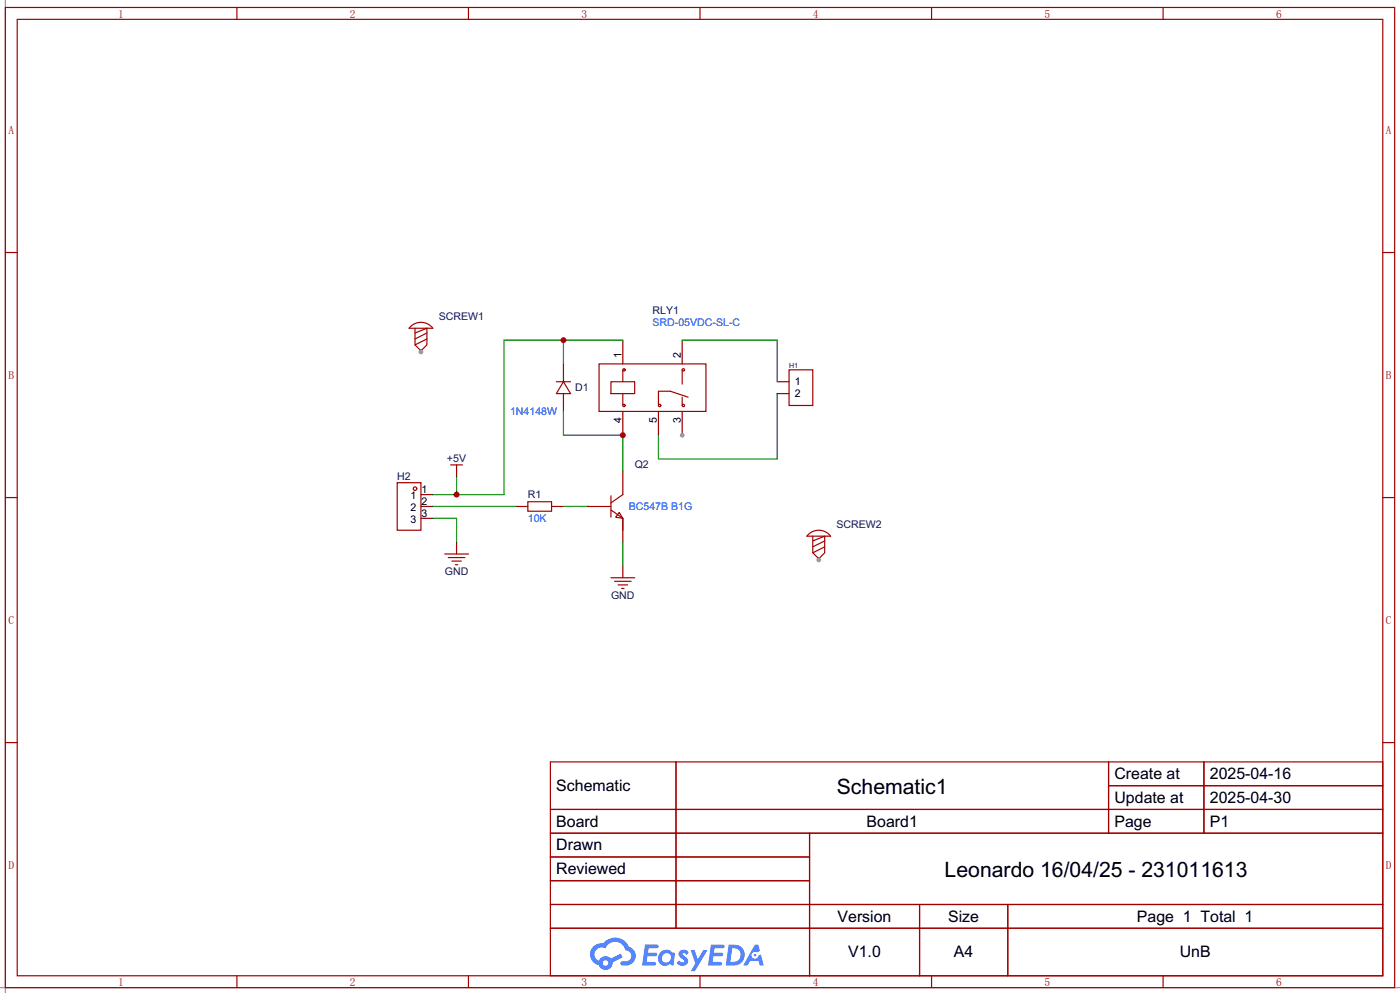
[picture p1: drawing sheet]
<svg xmlns="http://www.w3.org/2000/svg" width="299mm" height="212mm" viewBox="0 0 299 212" stroke-linecap="round" stroke-linejoin="round" font-family="sans-serif">
<path d="M1.1 0v212.3M0 211.1h299.5" fill="none" stroke="#999" stroke-width=".25"/>
<g fill="none" stroke="#a10000" stroke-width=".25">
<path d="M1.1 1.6h297.2v209.5h-297.2zM3.7 4.1h292.1v204.5h-292.1zM50.7 1.6v2.5M100.2 1.6v2.5M149.7 1.6v2.5M199.3 1.6v2.5M248.8 1.6v2.5M1.1 54h2.6M295.8 54h2.5M1.1 106.4h2.6M295.8 106.4h2.5M1.1 158.8h2.6"/>
<path d="M295.8 158.8h2.5M117.7 162.9h178.1v45.7h-178.1zM117.7 173h178.1M117.7 178.1h178.1M144.6 162.9v35.5M173.2 178.1v30.5M237.1 162.9v15.2M237.1 168h58.7M257.5 162.9v15.2M117.7 183.2h55.5M117.7 193.4h178.1M117.7 188.3h55.5"/>
<path d="M117.7 198.4h178.1M196.7 193.4v15.2M215.6 193.4v15.2M50.7 208.6v2.5M100.2 208.6v2.5M149.7 208.6v2.5M199.3 208.6v2.5M248.8 208.6v2.5"/>
</g>
<g fill="#5487ff">
<path d="M145.5 203.3a1.3 1.3 0 0 1 1.8 .3l-.4 .6a.54 .54 0 0 0-.9-.2l.1 .2a1.28 1.28 0 0 1 .8 2 1.53 1.53 0 0 1-2.2-.3l.5-.6 .8 .4a.31 .31 0 0 0 .4-.2 .31 .31 0 0 0-.3-.4 1.12 1.12 0 0 1-.6-1.8z"/>
<path d="M147.7 203.1h.9l.7 2 1.1-2h.9l-2.7 4.5h-.9l1-1.6z"/>
<path d="M138 201.9h1.6a1.31 1.31 0 0 1 1.2 .2 .4 .4 0 0 1-.3 .6h-1.8l-.1 1h1.6a.4 .4 0 0 1 .4 .4 .4 .4 0 0 1-.4 .4h-1.7l-.2 1.1h1.4a.46 .46 0 0 1 .5 .1 .46 .46 0 0 1 .1 .5l-.3 .2h-2.7z"/>
<path d="M152.1 201.9h1.6a1.32 1.32 0 0 1 1.3 .2 .39 .39 0 0 1-.4 .6h-1.7l-.2 1h1.7a.4 .4 0 0 1 .3 .4 .4 .4 0 0 1-.4 .4l-1.7-.1-.2 1.2h1.4a.46 .46 0 0 1 .5 .1 .46 .46 0 0 1 .1 .5l-.3 .2h-2.7z"/>
<path d="M161.5 201.9h.7l.4 1.4-.7 .3a.75 .75 0 0 0-1.1 .3 .75 .75 0 0 0 .5 1.1 .75 .75 0 0 0 .9-.7l.6-.3 .6 2.4h-.9l-.2-.9h-1.9l-.5 .9h-.9z"/>
<path d="M155.9 201.9l-.7 4.5h1.5a2.27 2.27 0 0 0 2.6-2.3 2.27 2.27 0 0 0-2.7-2.2zM156.6 202.7a1.5 1.5 0 0 1 1.8 1.6 1.5 1.5 0 0 1-1.9 1.3h-.3z"/>
<path d="M141.3 203.6a1.6 1.6 0 0 0-.3 2.3 1.6 1.6 0 0 0 2.3 .2l.8 .3 .3-2.5-.2-.2-.4-.1a1.58 1.58 0 0 0-2.5 0zM141.9 204.1a.98 .98 0 0 1 1.6 .4 .98 .98 0 0 1-1.1 1.3 .94 .94 0 0 1-.8-.7 .94 .94 0 0 1 .3-1z"/>
<path d="M126.9 202.3a2.37 2.37 0 0 0 1.2 4.1 1.54 1.54 0 0 0 1.7 .9 1.54 1.54 0 0 0 1.3-1.6l2.1-1-.5-.8-2 1a1.57 1.57 0 0 0-2.6 .5 1.5 1.5 0 0 1-.8-2.1 1.5 1.5 0 0 1 2.2-.5 2.23 2.23 0 0 1 2.3-1.4 2.23 2.23 0 0 1 2 1.8 1.16 1.16 0 0 1 1.2 1.1 1.16 1.16 0 0 1-1 1.2h-.7a.47 .47 0 0 0-.6 .4 .47 .47 0 0 0 .4 .5 2.17 2.17 0 0 0 2.5-.9 2.17 2.17 0 0 0-.3-2.7l-.8-.4a3.2 3.2 0 0 0-5.4-.7l-1.2 .1zM129 205.9a.58 .58 0 0 1 1.1 0 .58 .58 0 0 1-1.1 0z"/>
<circle cx="161.5" cy="204.2" r=".28"/>
</g>
<g fill="none" stroke="#a10000" stroke-width=".25">
<path d="M128.1 77.8h22.9v10.2h-22.9zM168.8 79.1h5.1v7.6h-5.1zM85 103.2h5v10.2h-5zM112.9 107.3h5.1v2h-5.1z"/>
<circle cx="88.8" cy="104.5" r=".38"/>
</g>
<path d="M133.2 72.7v5.1M145.9 72.7v5.1M145.9 88v5M166.2 81.6h2.6M166.2 84.1h2.6M90 108.3h2.6M90 105.7h2.6M90 110.8h2.6M110.4 108.3h2.5M118 108.3h2.5" fill="none" stroke="#870000" stroke-width=".25"/>
<circle cx="145.9" cy="93" r=".51" fill="#999"/>
<path d="M120.5 77.8v3.8M120.5 84.1v3.9M133.2 88v5M140.8 88v5M97.7 100.7v1.2M97.7 115.9v2.5M125.6 108.3h5.1M133.2 100.7v5M133.2 110.8v5.1M133.2 121v2.5" fill="none" stroke="#870000" stroke-width=".25"/>
<g fill="none" stroke="#a10000" stroke-width=".25">
<path d="M133.2 79.1v2.5M145.9 79.1v3M96.4 99.4h2.5M97.7 99.4v1.3M119 81.6h3M120.5 81.6l1.5 2.5h-3zM130.7 81.6h5.1v2.5h-5.1zM133.2 84.1v2.6M145.9 84.9v1.8M147.2 84.9l-3.8-1.3h-2.6v3.1M95.1 118.4h5.1M95.9 119.2h3.5"/>
<path d="M96.6 120h2.1M130.7 109l2.5 1.8v2.6M130.7 106v4.6M132.5 109.5l.7 1.3-1.5-.2zM133.2 105.7l-2.5 1.8M97.4 120.7h.5M130.7 123.5h5.1M131.4 124.3h3.6M132.2 125h2M133 125.8h.5"/>
<circle cx="133.5" cy="79.1" r=".25"/>
<circle cx="146.2" cy="79.1" r=".25"/>
<circle cx="133.5" cy="86.7" r=".25"/>
<circle cx="141.1" cy="86.7" r=".25"/>
<circle cx="146.2" cy="86.7" r=".25"/>
</g>
<path d="M120.5 72.7v5.1M133.2 72.7h-25.4v33h-15.2M92.6 110.8h5.1v5.1M97.7 101.9v3.8M120.5 108.3h5.1M133.2 115.9v5.1" fill="none" stroke="#008700" stroke-width=".25"/>
<g fill="#c00">
<circle cx="97.7" cy="105.7" r=".63"/>
<circle cx="120.5" cy="72.7" r=".63"/>
</g>
<path d="M120.5 88v5h12.7v7.7M92.6 108.3h17.8" fill="none" stroke="#008700" stroke-width=".25"/>
<circle cx="133.2" cy="93" r=".63" fill="#c00"/>
<path d="M145.9 72.7h20.3v8.9M166.2 84.1v14h-25.4v-5.1" fill="none" stroke="#008700" stroke-width=".25"/>
<path d="M87.9 69.7a3.2 3.2 0 0 1 4.7 .5h-5.1zM88.8 70.2v3.5l1.2 1.3 1.3-1.3v-3.5l-2.5 1M91.3 71.2l-2.5 1.3M91.3 72.5l-2.5 1.2" fill="none" stroke="#a10000" stroke-width=".25"/>
<path d="M90 74.8v.5" fill="none" stroke="#870000" stroke-width=".25"/>
<circle cx="90" cy="75.3" r=".51" fill="#999"/>
<path d="M173 114.2a3.2 3.2 0 0 1 4.7 .4h-5.1zM173.9 114.6v3.6l1.2 1.3 1.3-1.3v-3.6l-2.5 1M176.4 115.6l-2.5 1.3M176.4 116.9l-2.5 1.3" fill="none" stroke="#a10000" stroke-width=".25"/>
<path d="M175.1 119.2v.5" fill="none" stroke="#870000" stroke-width=".25"/>
<circle cx="175.1" cy="119.7" r=".51" fill="#999"/>
<g font-size="4.5">
<text x="179" y="169.7">Schematic1</text>
<text x="202.1" y="187.5">Leonardo 16/04/25 - 231011613</text>
</g>
<g font-size="3.4">
<text x="238.4" y="166.6">Create at</text>
<text x="258.8" y="166.6">2025-04-16</text>
<text x="119" y="169.1">Schematic</text>
<text x="238.4" y="171.7">Update at</text>
<text x="258.8" y="171.7">2025-04-30</text>
<text x="119" y="176.7">Board</text>
<text x="185.4" y="176.7">Board1</text>
<text x="238.4" y="176.7">Page</text>
<text x="258.8" y="176.7">P1</text>
<text x="119" y="181.8">Drawn</text>
<text x="119" y="186.9">Reviewed</text>
<text x="179.2" y="197.1">Version</text>
<text x="202.8" y="197.1">Size</text>
<text x="243.2" y="197.1">Page 1 Total 1</text>
<text x="181.4" y="204.7">V1.0</text>
<text x="204.1" y="204.7">A4</text>
<text x="252.4" y="204.7">UnB</text>
</g>
<g font-size="2.4" fill="#a00000">
<text x="25.3" y="3.7">1</text>
<text x="74.8" y="3.7">2</text>
<text x="124.4" y="3.7">3</text>
<text x="173.9" y="3.7">4</text>
<text x="223.4" y="3.7">5</text>
<text x="272.9" y="3.7">6</text>
<text x="1.8" y="28.7">A</text>
<text x="296.4" y="28.7">A</text>
<text x="1.8" y="81.1">B</text>
<text x="296.4" y="81.1">B</text>
<text x="1.8" y="133.4">C</text>
<text x="296.4" y="133.4">C</text>
<text x="1.8" y="185.8">D</text>
<text x="296.4" y="185.8">D</text>
<text x="25.3" y="210.8">1</text>
<text x="74.8" y="210.8">2</text>
<text x="124.4" y="210.8">3</text>
<text x="173.9" y="210.8">4</text>
<text x="223.4" y="210.8">5</text>
<text x="272.9" y="210.8">6</text>
</g>
<g font-size="2.3" fill="#000080">
<text x="93.9" y="68.4">SCREW1</text>
<text x="139.6" y="67.1">RLY1</text>
<text x="123.1" y="83.6">D1</text>
<text x="95.6" y="98.8">+5V</text>
<text x="135.8" y="100.1">Q2</text>
<text x="85" y="102.7">H2</text>
<text x="112.9" y="106.5">R1</text>
<text x="178.9" y="112.8">SCREW2</text>
<text x="95.1" y="123">GND</text>
<text x="130.7" y="128.1">GND</text>
</g>
<g font-size="2.3" fill="#00f">
<text x="139.6" y="69.6">SRD-05VDC-SL-C</text>
<text x="109.1" y="88.7">1N4148W</text>
<text x="112.9" y="111.5">10K</text>
<text x="134.5" y="109">BC547B B1G</text>
</g>
<g font-size="2.3">
<text x="132.9" y="76.5" transform="rotate(-90 132.9 76.5)">1</text>
<text x="145.6" y="76.5" transform="rotate(-90 145.6 76.5)">2</text>
<text x="170.1" y="82.3">1</text>
<text x="170.1" y="84.9">2</text>
<text x="132.9" y="90.5" transform="rotate(-90 132.9 90.5)">4</text>
<text x="140.5" y="90.5" transform="rotate(-90 140.5 90.5)">5</text>
<text x="145.6" y="90.5" transform="rotate(-90 145.6 90.5)">3</text>
<text x="87.8" y="106.7">1</text>
<text x="90.2" y="105.4">1</text>
<text x="90.2" y="108">2</text>
<text x="87.8" y="109.2">2</text>
<text x="87.8" y="111.8">3</text>
<text x="90.2" y="110.5">3</text>
</g>
<text font-size="1.5" fill="#000080" x="168.8" y="78.7">H1</text>
</svg>
